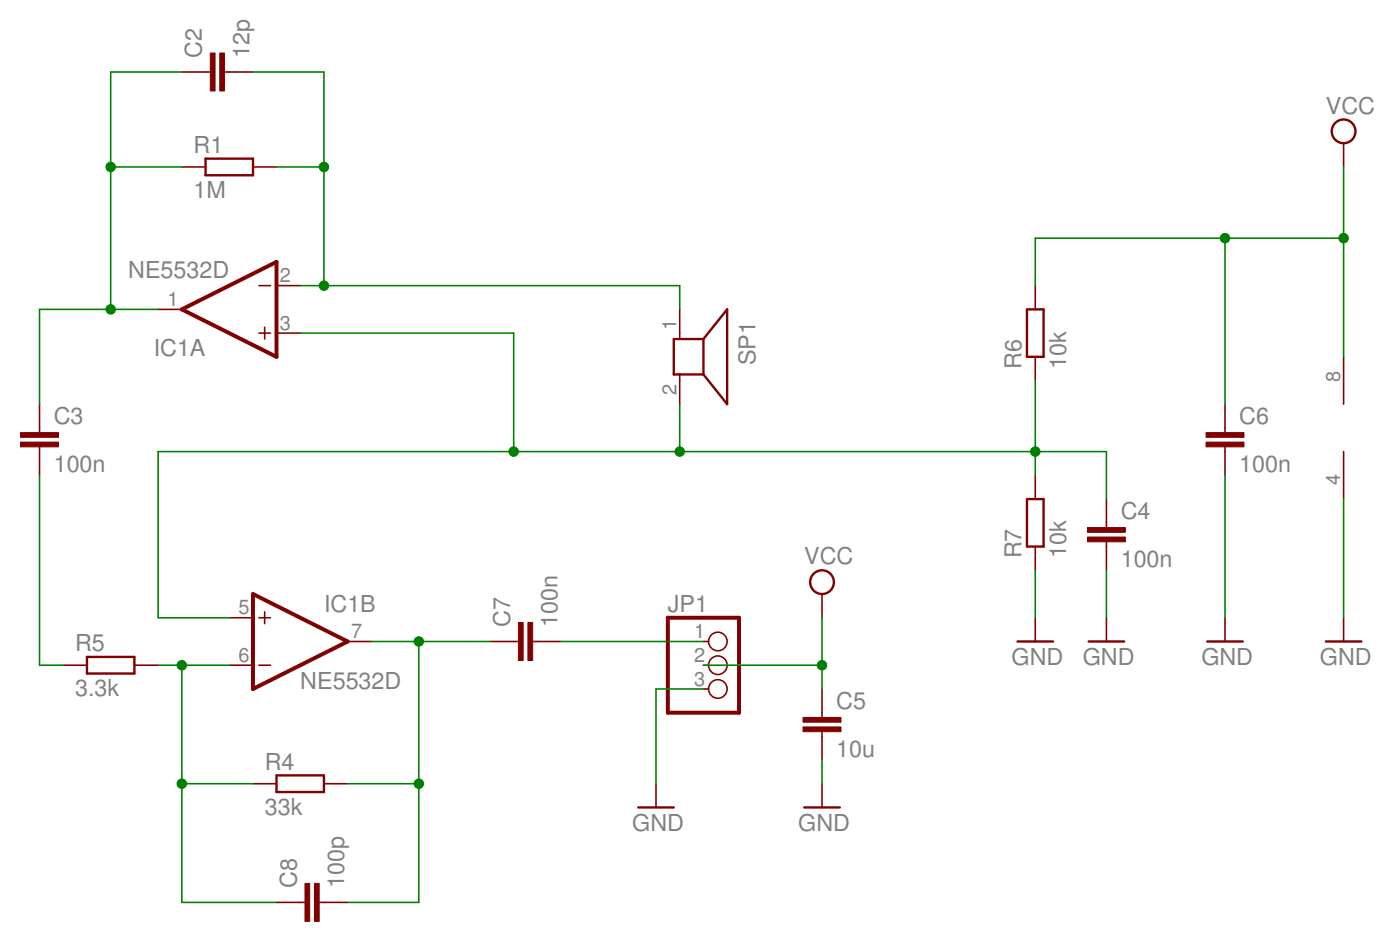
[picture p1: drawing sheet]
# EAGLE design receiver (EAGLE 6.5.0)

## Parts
C2  12p  C-EUC0805  [C0805]
C3  100n  C-EUC0805  [C0805]
C4  100n  C-EUC0805  [C0805]
C5  10u  C-EUC0805  [C0805]
C6  100n  C-EUC1206  [C1206]
C7  100n  C-EUC1206K  [C1206K]
C8  100p  C-EUC0805  [C0805]
IC1  NE5532D  [SO08]
JP1  PINHD-1X3  [1X03]
R1  1M  R-EU_R0805  [R0805]
R4  33k  R-EU_R0805  [R0805]
R5  3.3k  R-EU_R0805  [R0805]
R6  10k  R-EU_R0805  [R0805]
R7  10k  R-EU_R0805  [R0805]
SP1  AL201P  [AL201P]

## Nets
GND: C4.2 C5.2 C6.2 IC1.4(P:V-) JP1.3 R7.1
N$1: C7.2 JP1.1
N$3: C2.2 IC1.2(A:-IN) R1.2 SP1.1
N$4: C8.1 IC1.6(B:-IN) R4.1 R5.2
N$5: C7.1 C8.2 IC1.7(B:OUT) R4.2
N$6: C3.2 R5.1
N$8: C2.1 C3.1 IC1.1(A:OUT) R1.1
N$9: C4.1 IC1.3(A:+IN) IC1.5(B:+IN) R6.1 R7.2 SP1.2
VCC: C5.1 C6.1 IC1.8(P:V+) JP1.2 R6.2
